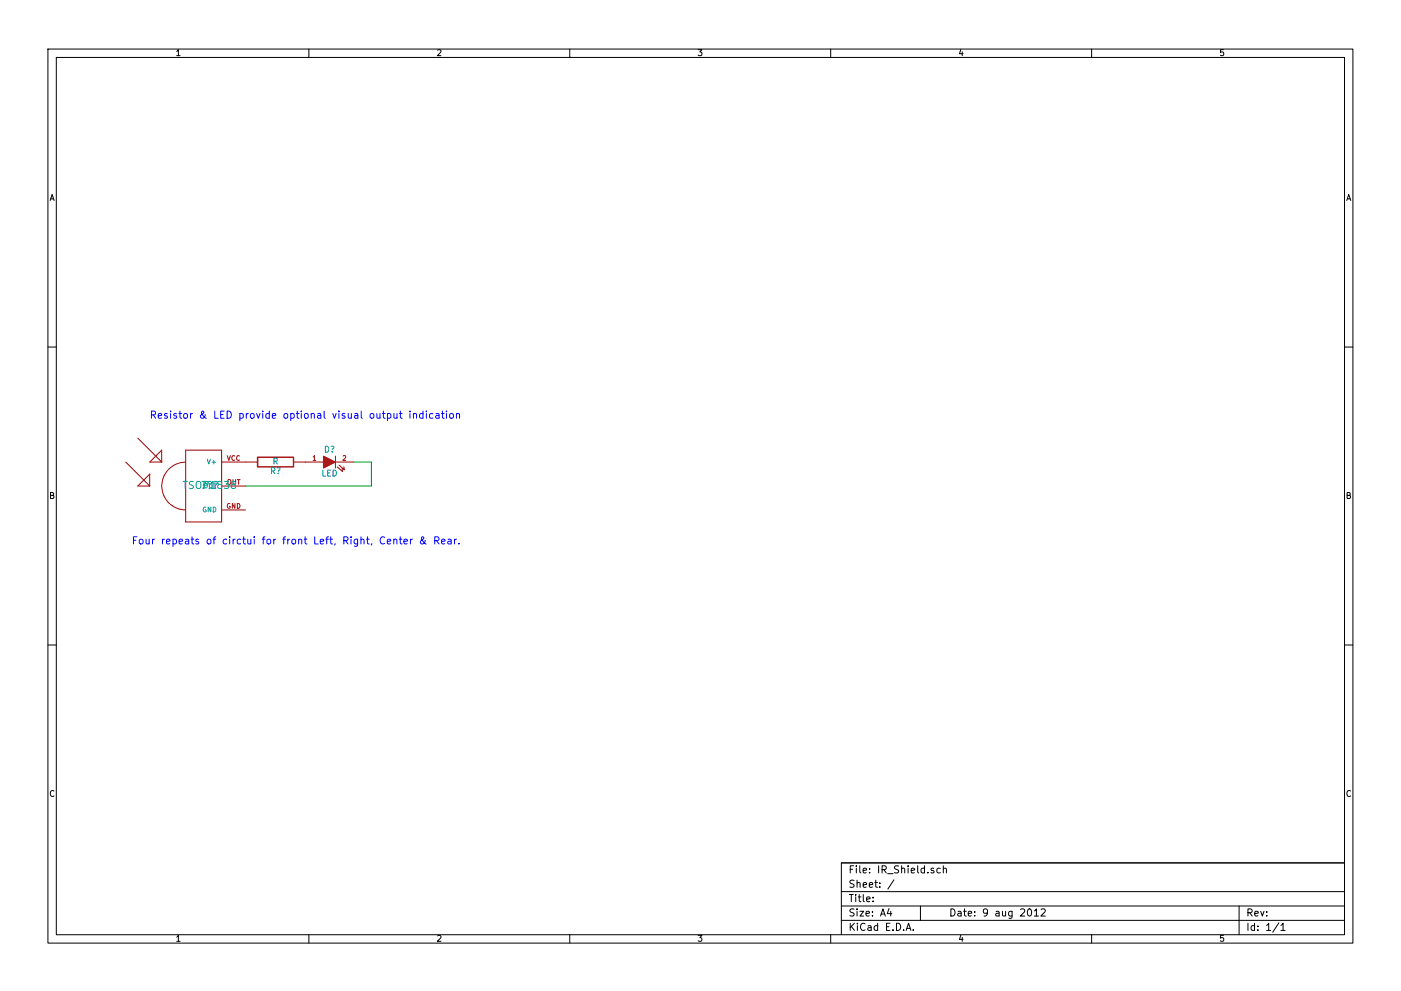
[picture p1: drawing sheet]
EESchema Schematic File Version 2  date Thu 09 Aug 2012 10:43:04 CST
LIBS:power
LIBS:device
LIBS:transistors
LIBS:conn
LIBS:linear
LIBS:regul
LIBS:74xx
LIBS:cmos4000
LIBS:adc-dac
LIBS:memory
LIBS:xilinx
LIBS:special
LIBS:microcontrollers
LIBS:dsp
LIBS:microchip
LIBS:analog_switches
LIBS:motorola
LIBS:texas
LIBS:intel
LIBS:audio
LIBS:interface
LIBS:digital-audio
LIBS:philips
LIBS:display
LIBS:cypress
LIBS:siliconi
LIBS:opto
LIBS:atmel
LIBS:contrib
LIBS:valves
LIBS:tsop
EELAYER 43  0
EELAYER END
$Descr A4 11693 8268
encoding utf-8
Sheet 1 1
Title ""
Date "9 aug 2012"
Rev ""
Comp ""
Comment1 ""
Comment2 ""
Comment3 ""
Comment4 ""
$EndDescr
$Comp
L R R?
U 1 1
P 2300 3850
F 0 "R?" V 2380 3850 50  0000 C CNN
F 1 "R" V 2300 3850 50  0000 C CNN
	1    2300 3850
	0    1    1    0   
$EndComp
$Comp
L LED D?
U 1 1
P 2750 3850
F 0 "D?" H 2750 3950 50  0000 C CNN
F 1 "LED" H 2750 3750 50  0000 C CNN
	1    2750 3850
	1    0    0    -1  
$EndComp
$Comp
L TSOP1838 ???
U 1 1
P 1750 4050
F 0 "???" H 1750 4050 60  0000 C CNN
F 1 "TSOP1838" H 1750 4050 60  0000 C CNN
	1    1750 4050
	1    0    0    -1  
$EndComp
Wire Wire Line
	2950 3850 3100 3850
Wire Wire Line
	3100 3850 3100 4050
Wire Wire Line
	3100 4050 2050 4050
Text Notes 1250 3500 0    60   ~ 0
Resistor & LED provide optional visual output indication
Text Notes 1100 4550 0    60   ~ 0
Four repeats of circtui for front Left, Right, Center & Rear.
$EndSCHEMATC
